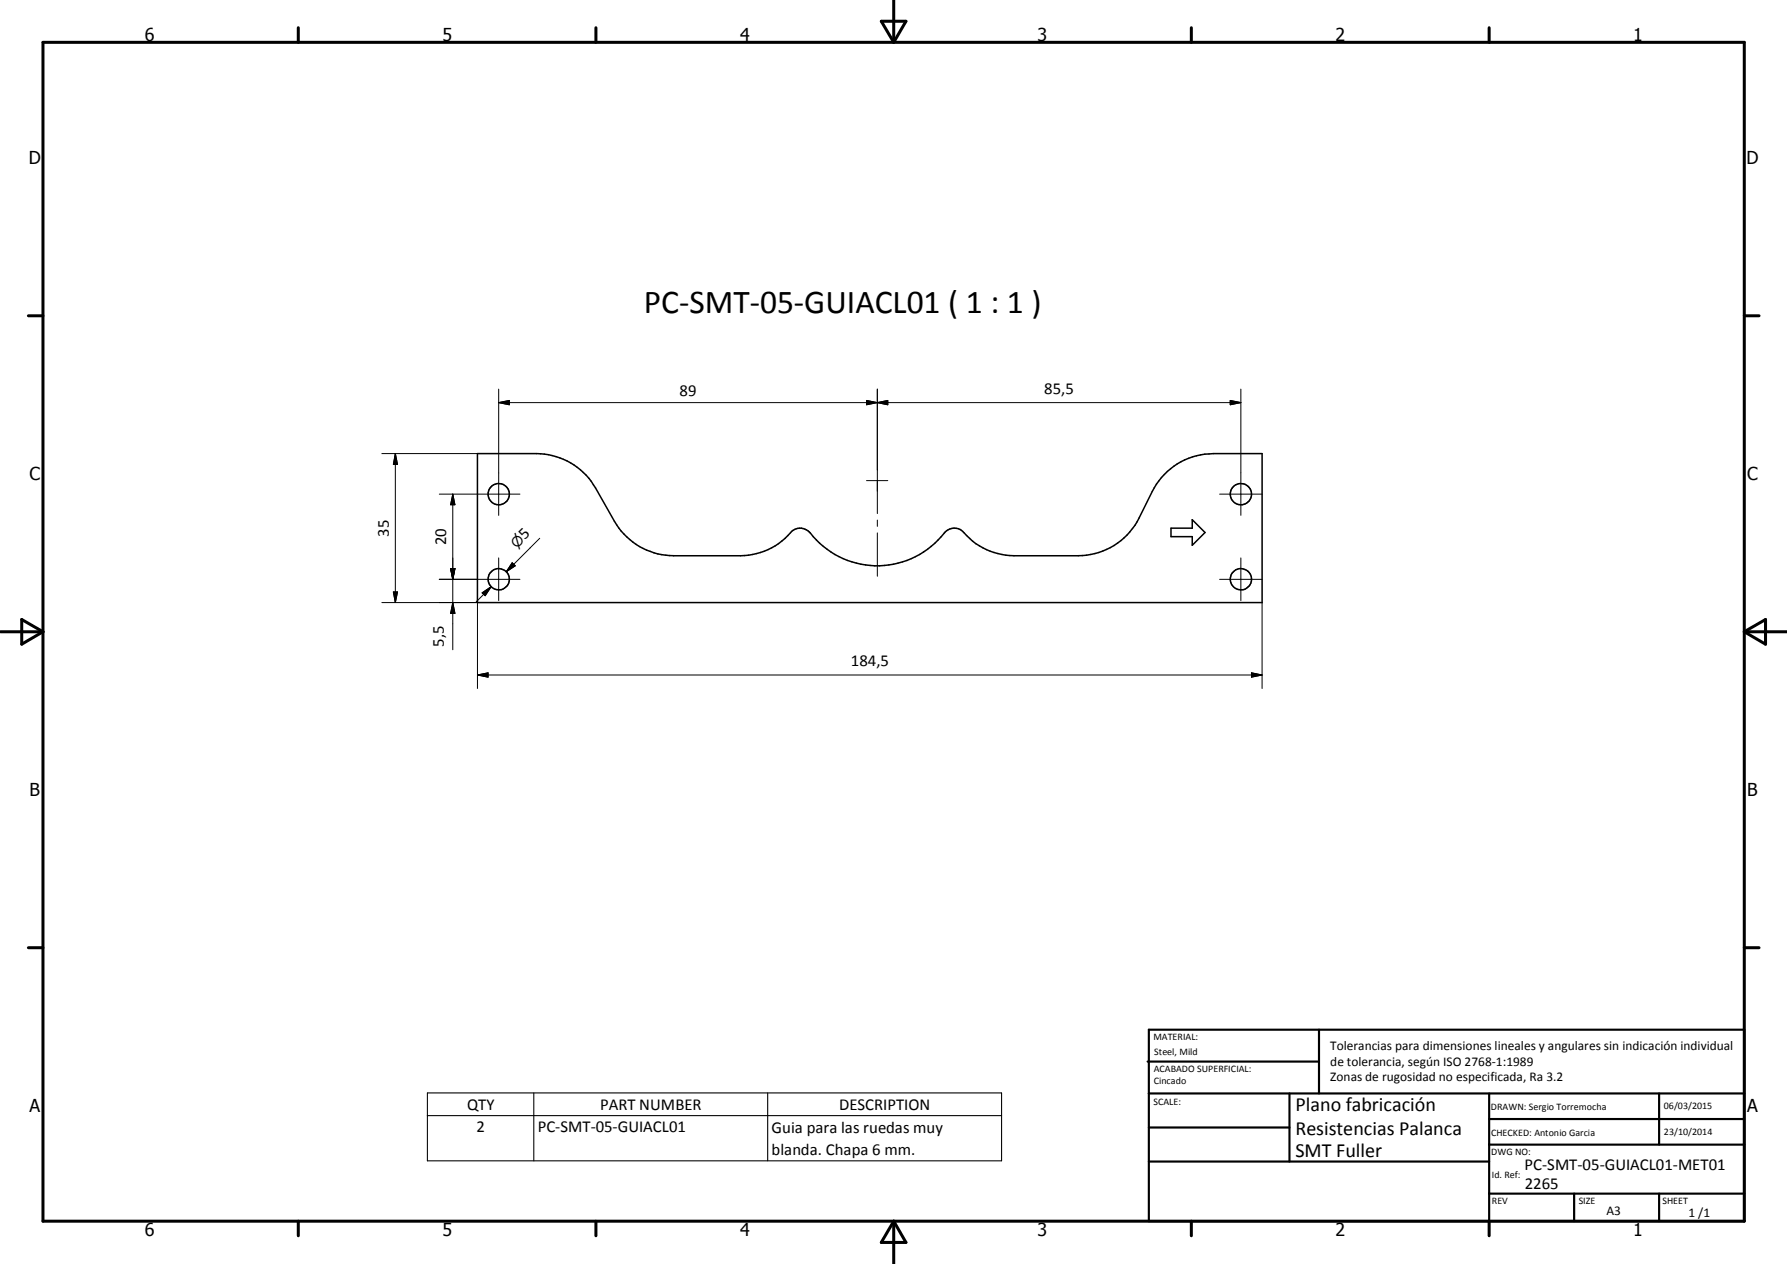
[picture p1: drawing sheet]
<svg xmlns="http://www.w3.org/2000/svg" width="420mm" height="297mm" viewBox="0 0 420 297" stroke-linecap="round" stroke-linejoin="round" font-family="sans-serif">
<g fill="none" stroke="#000" stroke-width=".35">
<path d="M112.3 106.6h13.8a16.1 16.1 0 0 1 13.9 8.1l4.5 7.8a16 16 0 0 0 13.9 8.1h15.7a16.3 16.3 0 0 0 12.4-6 3.3 3.3 0 0 1 4.7 1.5 20.1 20.1 0 0 0 31.4-1.4 2.98 2.98 0 0 1 4 .5 15.7 15.7 0 0 0 11.8 5.4h15.1a16 16 0 0 0 14.3-8.9l3.1-6.2a16 16 0 0 1 14.4-8.9h11.4v35h-184.4zM275.3 124.1h5v-2l3 3-3 3v-2h-5z"/>
<circle cx="117.3" cy="116.1" r="2.49"/>
<circle cx="291.8" cy="116.1" r="2.5"/>
<circle cx="117.3" cy="136.1" r="2.5"/>
<circle cx="291.8" cy="136.1" r="2.5"/>
</g>
<g fill="none" stroke="#000" stroke-width=".71">
<path d="M10.1 9.9h400v277.1h-400zM70.1 6.5v3.4M140.1 6.5v3.4M207.2 5h5.8l-2.9 4.9zM210.1 0v9.9M280.1 6.5v3.4M350.1 6.5v3.4M6.7 74.2h3.4M410.1 74.2h3.5M.1 148.5h10M5.1 145.6l5 2.9-5 2.9zM410.1 148.5h10"/>
<path d="M410.1 148.5l5-2.9v5.8zM6.7 222.7h3.4M410.1 222.7h3.5M70.1 287v3.4M140.1 287v3.4M210.1 287v10M210.1 287l2.9 5h-5.8zM280.1 287v3.4M350.1 287v3.4"/>
</g>
<g fill="none" stroke="#000" stroke-width=".51">
<path d="M269.8 249.5h40.3M270.1 242h140v45h-140zM270.1 257h140M303.2 257v16M310.1 242v15M350.1 257v30M390.1 257v12M270.1 265h33.1M270.1 273h80M350.1 269h60M350.1 263h60M350.1 280.5h60"/>
<path d="M370.1 280.5v6.5M390.1 280.5v6.5"/>
</g>
<path d="M100.5 256.8h135v16h-135zM125.5 256.8v16M180.5 256.8v16M100.5 262.2h135" fill="none" stroke="#000" stroke-width=".25"/>
<g fill="none" stroke="#000" stroke-width=".24">
<path d="M117.3 94.6l2.4-.5v1zM117.3 91.4v29.7M117.3 94.6h174.4M203.7 94.1l2.6 .5-2.6 .5zM206.3 94.6l2.4-.5v1zM206.3 91.4v29.3M289.3 94.1l2.4 .5-2.4 .5zM291.7 91.4v29.7M89.8 106.6h22.5M93 106.6l.5 2.5h-1zM93 106.6v35M103.3 116.1h18.9"/>
<path d="M106.5 116.1l.5 2.5h-1.1zM106.5 116.1v36.6M203.7 112.9h5M286.8 116.1h9.9M92.5 139.1h1l-.5 2.5zM103.3 136.1h18.9M105.9 133.6h1.1l-.5 2.5zM113.4 139.3l2.1-1.4-1.4 2.1zM115.5 137.9l-3.5 3.5M117.3 131.1v10M120.4 132.2l.7 .8-2.1 1.4zM126.9 126.5l-7.9 7.9"/>
<path d="M206.3 122.2v1.5M206.3 125.2v10.2M286.8 136.1h9.9M291.7 131.1v10M89.8 141.6h22.5v20.2M106.5 141.6l.5 2.5h-1.1zM112.3 158.6l2.5-.5v1zM112.3 158.6h184.4M294.2 158.1l2.5 .5-2.5 .5zM296.7 141.6v20.2"/>
</g>
<g fill="#000">
<path d="M117.3 94.6l2.4-.5v1zM203.7 94.1l2.6 .5-2.6 .5zM206.3 94.6l2.4-.5v1zM289.3 94.1l2.4 .5-2.4 .5zM93 106.6l.5 2.5h-1zM106.5 116.1l.5 2.5h-1.1zM92.5 139.1h1l-.5 2.5zM105.9 133.6h1.1l-.5 2.5zM113.4 139.3l2.1-1.4-1.4 2.1zM120.4 132.2l.7 .8-2.1 1.4zM106.5 141.6l.5 2.5h-1.1zM112.3 158.6l2.5-.5v1z"/>
<path d="M294.2 158.1l2.5 .5-2.5 .5z"/>
</g>
<text font-size="7.9" x="151.4" y="73.5">PC-SMT-05-GUIACL01 ( 1 : 1 )</text>
<g font-size="4.7">
<text x="304.6" y="261.2">Plano fabricación</text>
<text x="304.6" y="266.6">Resistencias Palanca</text>
<text x="304.6" y="272">SMT Fuller</text>
</g>
<g font-size="4.2">
<text x="34" y="9.6">6</text>
<text x="104" y="9.6">5</text>
<text x="174" y="9.6">4</text>
<text x="244" y="9.6">3</text>
<text x="314" y="9.6">2</text>
<text x="384" y="9.6">1</text>
<text x="6.8" y="38.7">D</text>
<text x="410.6" y="38.7">D</text>
<text x="7" y="112.9">C</text>
<text x="410.8" y="112.9">C</text>
<text x="7" y="187.1">B</text>
<text x="410.8" y="187.1">B</text>
<text x="7" y="261.4">A</text>
<text x="410.8" y="261.4">A</text>
<text x="34" y="290.4">6</text>
<text x="104" y="290.4">5</text>
<text x="174" y="290.4">4</text>
<text x="244" y="290.4">3</text>
<text x="314" y="290.4">2</text>
<text x="384" y="290.4">1</text>
</g>
<g font-size="3.9">
<text x="159.8" y="93">89</text>
<text x="245.5" y="92.5">85,5</text>
<text x="91.4" y="126.2" transform="rotate(-90 91.4 126.2)">35</text>
<text x="104.9" y="128.1" transform="rotate(-90 104.9 128.1)">20</text>
<text x="123.4" y="127" transform="rotate(-45 123.4 127)">5</text>
<text x="104.4" y="151.9" transform="rotate(-90 104.4 151.9)">5,5</text>
<text x="200.1" y="156.5">184,5</text>
<text x="109.8" y="260.8">QTY</text>
<text x="141.1" y="260.8">PART NUMBER</text>
<text x="197.3" y="260.8">DESCRIPTION</text>
<text x="112" y="266.1">2</text>
<text x="126.4" y="266.1">PC-SMT-05-GUIACL01</text>
<text x="181.4" y="266.2">Guia para las ruedas muy</text>
<text x="181.4" y="271.5">blanda. Chapa 6 mm.</text>
<text x="358.5" y="275">PC-SMT-05-GUIACL01-MET01</text>
<text x="358.5" y="279.4">2265</text>
</g>
<text font-size="3.3" x="121.5" y="128.9" transform="rotate(-45 121.5 128.9)">n</text>
<g font-size="3.1">
<text x="312.7" y="246.8">Tolerancias para dimensiones lineales y angulares sin indicación individual</text>
<text x="312.7" y="250.4">de tolerancia, según ISO 2768-1:1989</text>
<text x="312.7" y="254">Zonas de rugosidad no especificada, Ra 3.2</text>
<text x="377.7" y="285.6">A3</text>
<text x="397" y="285.9">1 /1</text>
</g>
<g font-size="2.4">
<text x="271.2" y="244.4">MATERIAL:</text>
<text x="271.3" y="252">ACABADO SUPERFICIAL:</text>
<text x="271.4" y="247.9">Steel, Mild</text>
<text x="271.3" y="254.6">Cincado</text>
<text x="271.2" y="259.7">SCALE:</text>
<text x="350.6" y="260.8">DRAWN: Sergio Torremocha</text>
<text x="391.2" y="260.6">06/03/2015</text>
<text x="350.6" y="267">CHECKED: Antonio Garcia</text>
<text x="391.2" y="266.7">23/10/2014</text>
<text x="350.6" y="271.4">DWG NO:</text>
<text x="350.8" y="276.9">Id. Ref:</text>
<text x="350.8" y="282.8">REV</text>
<text x="371.2" y="282.9">SIZE</text>
<text x="390.9" y="282.9">SHEET</text>
</g>
</svg>
